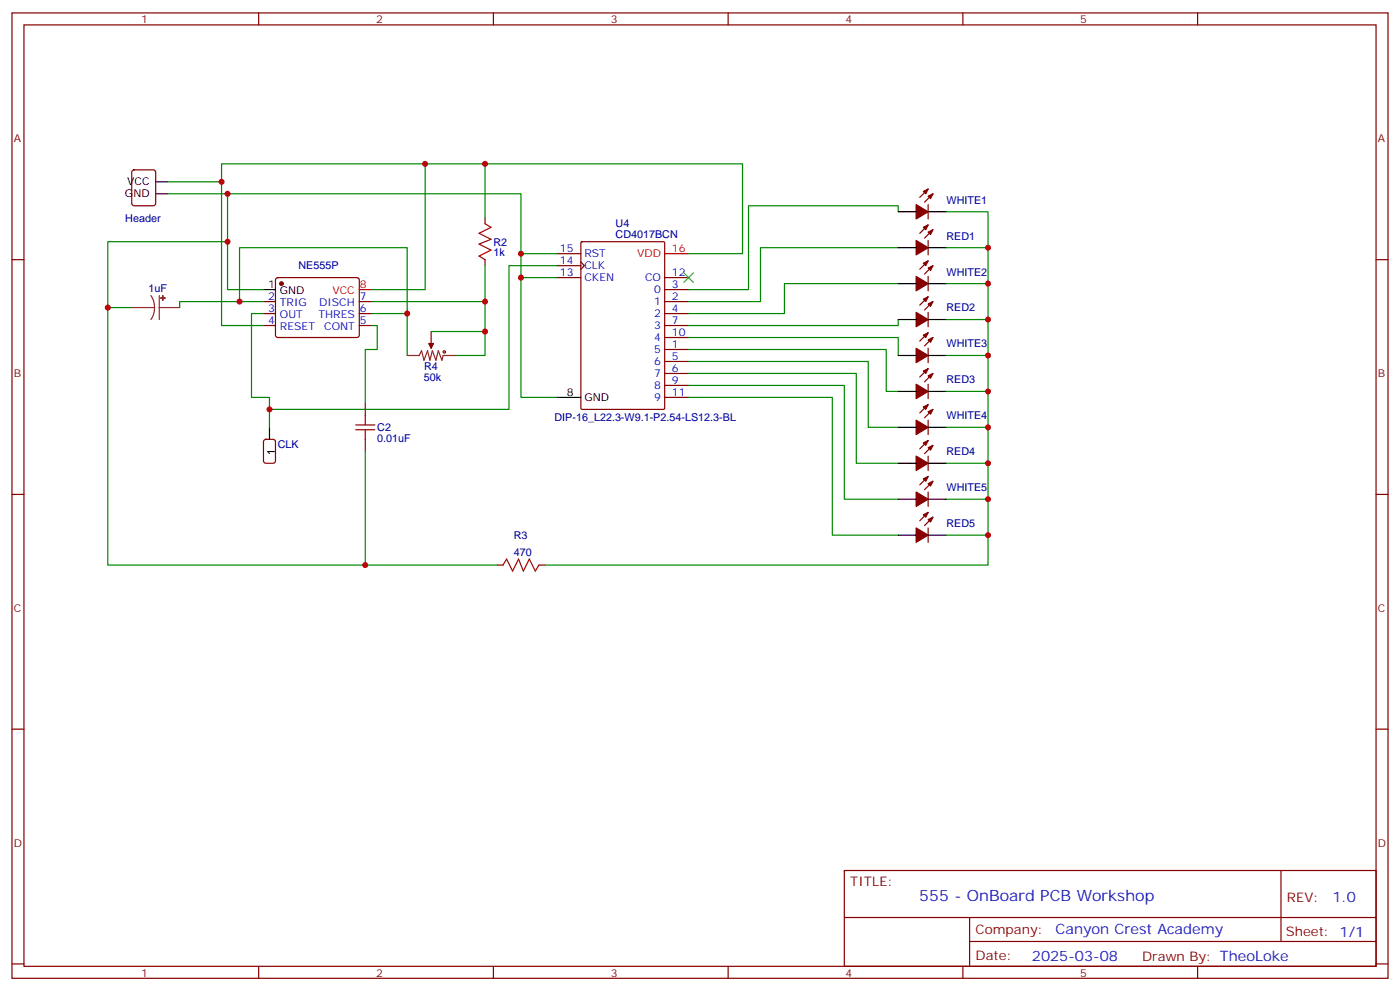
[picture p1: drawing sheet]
<svg xmlns="http://www.w3.org/2000/svg" width="412mm" height="292mm" viewBox="0 0 412 292" stroke-linecap="round" stroke-linejoin="round" font-family="sans-serif">
<g fill="none" stroke="#870000" stroke-width=".35">
<path d="M3.5 3.8h405.4v284.3h-405.4zM7.1 7.3h398.2v277.3h-398.2zM76.2 3.8v3.5M145.3 3.8v3.5M214.5 3.8v3.5M283.6 3.8v3.5M352.8 3.8v3.5M39 50.2l.5-.2h5.7l.6 .5 .1 9.4-.5 .7h-5.9l-.6-.5-.1-9.4zM273.4 55.7l-2.5 2.4M274.8 57.1l-2.5 2.4M3.5 76.5h3.6M142.9 64.1v1.8"/>
<path d="M142.9 76.5v1.7M164 74.7h7.1M164 78.2h7.1M171.1 77.2l1.1 1-1.1 1.1M171.2 71.4l.2-.2h24l.3 .2 .1 48.8-.2 .3-24.2 .1-.3-.2zM273.4 60.3v4.2M273.4 70.8v4.3M273.4 66.3l-2.5 2.4M273.4 76.8l-2.5 2.5M274.8 67.7l-2.5 2.4M274.8 78.2l-2.5 2.5M405.3 76.5h3.6"/>
<path d="M77.6 88.8h3.5M77.6 92.4h3.5M77.6 95.9h3.5M81.4 82l.4-.2h23.3l.5 .2 .2 .5v16.5l-.7 .4-23.5-.1-.5-.6v-16.2zM105.8 88.8h3.6M105.8 92.4h3.6M105.8 95.9h3.6M127 97.6v3.6M164 81.8h7.1M195.8 88.8h7M195.8 92.4h7M195.8 95.9h7"/>
<path d="M195.8 85.3h7M195.8 99.4h7M195.8 81.8h7M273.4 81.4v4.3M273.4 92v4.2M273.4 87.4l-2.5 2.5M273.4 98l-2.5 2.5M274.8 88.8l-2.5 2.5M274.8 99.4l-2.5 2.5M107.6 118.8v3.5M195.8 102.9h7M195.8 106.5h7"/>
<path d="M195.8 110h7M195.8 113.5h7M195.8 117.1h7M273.4 102.6v4.2M273.4 113.2v4.2M273.4 108.6l-2.5 2.5M273.4 119.2l-2.5 2.4M274.8 110l-2.5 2.5M107.6 129.4v3.5M273.4 123.8v4.2M273.4 134.3v4.3M273.4 129.8l-2.5 2.4"/>
<path d="M274.8 131.2l-2.5 2.4M274.8 120.6l-2.5 2.4M3.5 145.6h3.6M273.4 144.9v4.3M273.4 155.5v4.2M273.4 150.9l-2.5 2.5M273.4 140.3l-2.5 2.5M274.8 152.3l-2.5 2.5M274.8 141.7l-2.5 2.5M405.3 145.6h3.6M146.4 166.4h1.8M158.7 166.4h1.8"/>
<path d="M3.5 214.8h3.6M405.3 214.8h3.6M248.7 256.4h156.6v28.2h-156.6zM377.3 256.4v20.9M248.7 270.2h156.5M285.6 277.3h119.6M285.6 270.2v14.2M3.5 283.9h3.6M76.2 284.6v3.5M145.3 284.6v3.5M214.5 284.6v3.5M283.6 284.6v3.5"/>
<path d="M352.8 284.6v3.5M405.3 283.9h3.6"/>
</g>
<g fill="#870000" stroke="#870000" stroke-width=".35">
<path d="M126.3 101.2h1.4l-.7 1.4z"/>
<path d="M272 67l1.4-.7-.7 1.4z"/>
<path d="M273.4 68.4l1.4-.7-.7 1.4z"/>
<path d="M269.9 70.8l3.5 2.2-3.5 2.1z"/>
<path d="M272 88.1l1.4-.7-.7 1.4z"/>
<path d="M273.4 89.5l1.4-.7-.7 1.4z"/>
<path d="M269.9 92l3.5 2.1-3.5 2.1z"/>
<path d="M272 109.3l1.4-.7-.7 1.4z"/>
<path d="M273.4 110.7l1.4-.7-.7 1.4z"/>
<path d="M269.9 113.2l3.5 2.1-3.5 2.1z"/>
<path d="M272 130.5l1.4-.7-.7 1.4z"/>
<path d="M273.4 131.9l1.4-.7-.7 1.4z"/>
<path d="M269.9 134.3l3.5 2.2-3.5 2.1z"/>
<path d="M272 151.6l1.4-.7-.7 1.4z"/>
<path d="M273.4 153l1.4-.7-.7 1.4z"/>
<path d="M269.9 155.5l3.5 2.1-3.5 2.1z"/>
<path d="M272 56.4l1.4-.7-.7 1.4z"/>
<path d="M273.4 57.8l1.4-.7-.7 1.4z"/>
<path d="M269.9 60.3l3.5 2.1-3.5 2.1z"/>
<path d="M272 77.5l1.4-.7-.7 1.4z"/>
<path d="M273.4 79l1.4-.8-.7 1.5z"/>
<path d="M269.9 81.4l3.5 2.1-3.5 2.2z"/>
<path d="M272 98.7l1.4-.7-.7 1.4z"/>
<path d="M273.4 100.1l1.4-.7-.7 1.4z"/>
<path d="M269.9 102.6l3.5 2.1-3.5 2.1z"/>
<path d="M272 119.9l1.4-.7-.7 1.4z"/>
<path d="M273.4 121.3l1.4-.7-.7 1.4z"/>
<path d="M269.9 123.8l3.5 2.1-3.5 2.1z"/>
<path d="M272 141l1.4-.7-.7 1.4z"/>
<path d="M273.4 142.5l1.4-.8-.7 1.5z"/>
<path d="M269.9 144.9l3.5 2.1-3.5 2.2z"/>
<circle cx="82.9" cy="83.5" r=".53"/>
</g>
<g fill="none" stroke="#000" stroke-width=".35">
<path d="M45.9 57.1h3.5M45.9 53.6h3.5M264.6 73h5.3M264.6 62.4h5.3M273.4 73h5.3M273.4 62.4h5.3M77.6 85.3h3.5M264.6 94.1h5.3M264.6 83.5h5.3M273.4 94.1h5.3M273.4 83.5h5.3M164 117.1h7.1"/>
<path d="M264.6 115.3h5.3M264.6 104.7h5.3M273.4 115.3h5.3M273.4 104.7h5.3M79.4 125.9v3.5M264.6 136.5h5.3M264.6 125.9h5.3M273.4 136.5h5.3M273.4 125.9h5.3M264.6 157.6h5.3M264.6 147h5.3M273.4 157.6h5.3"/>
<path d="M273.4 147h5.3"/>
</g>
<path d="M195.8 74.7h7M105.8 85.3h3.6" fill="none" stroke="#f00" stroke-width=".35"/>
<path d="M38.8 90.6h6.7M44.4 87.1l.9 1.6 .2 1.9M45.5 90.6l-.2 1.8-.9 1.7M46.9 90.6h6M46.9 87.1v7M119.9 104.7h3.6l.7-1.4 .7 2.8 1-2.8 .7 2.8 .8-2.8 1 2.8 .7-2.8 1.1 2.8 .3-1.4h3.6M127 101.2v1.4" fill="none" stroke="#8c2424" stroke-width=".35"/>
<g fill="#8c2424" stroke="#8c2424" stroke-width=".35">
<path d="M47.9 87.1l.1 1.4z"/>
<path d="M47.3 87.8h1.4z"/>
</g>
<g fill="none" stroke="#a10000" stroke-width=".35">
<path d="M142.9 65.9l1.7 1.1-3.5 1.7 3.5 1.8-3.5 1.4 3.5 1.8-3.5 1.7 1.8 1.1M104.8 126.6h5.6M104.8 125.2h5.6M107.6 122.3v2.9M107.6 126.6v2.8M148.2 166.4l1-1.7 1.8 3.5 1.8-3.5 1.4 3.5 1.7-3.5 1.8 3.5 1-1.8"/>
<circle cx="130.9" cy="103.6" r=".35"/>
</g>
<path d="M77.8 129.6l.5-.2h2.1l.7 .4v5.9l-.4 .7-2.4 .1-.6-.5-.1-5.9z" fill="none" stroke="#900" stroke-width=".35"/>
<path d="M201.4 80.4l2.9 2.8M204.3 80.4l-2.9 2.8" fill="none" stroke="#3c3" stroke-width=".35"/>
<g fill="none" stroke="#008700" stroke-width=".35">
<path d="M49.4 53.6h15.9v-5.3h153.4v26.4h-15.9M49.4 57.1h104.1v60h10.5M65.3 53.6v42.3h12.3M67 57.1v28.2h10.6M125.2 48.3v37h-15.8M142.9 48.3v15.8M67 71.2h-35.3v19.4h7.1M142.9 78.2v10.6h-33.5M153.5 74.7h10.5M164 78.2h-14.1v42.4h-70.5M264.6 62.4v-1.8h-44.1v24.7h-17.7M264.6 73h-40.6v15.8h-21.2"/>
<path d="M278.7 62.4h12.3v104h-130.5M278.7 73h12.3M31.7 90.6v75.8h75.9M70.6 88.8h-17.7v1.8M77.6 92.4h-3.5v24.7h5.3v8.8M77.6 88.8h-7v-15.8h49.3v31.7M109.4 95.9h1.7v7h-3.5v15.9M109.4 92.4h10.5M142.9 88.8v8.8h-15.9M142.9 97.6v7.1h-8.8M153.5 81.8h10.5M202.8 99.4h61.8v5.3"/>
<path d="M264.6 83.5h-33.5v8.9h-28.3M264.6 94.1v1.8h-61.8M278.7 94.1h12.3M278.7 83.5h12.3M202.8 102.9h58.3v12.4h3.5M202.8 106.5h53v19.4h8.8M202.8 110h49.4v26.5h12.4M202.8 113.5h45.9v33.5h15.9M202.8 117.1h42.4v40.5h19.4M278.7 115.3h12.3M278.7 104.7h12.3M107.6 132.9v33.5h38.8"/>
<path d="M278.7 136.5h12.3M278.7 125.9h12.3M278.7 157.6h12.3M278.7 147h12.3"/>
</g>
<g fill="#c00">
<circle cx="65.3" cy="53.6" r=".88"/>
<circle cx="142.9" cy="48.3" r=".88"/>
<circle cx="153.5" cy="81.8" r=".88"/>
<circle cx="153.5" cy="74.7" r=".88"/>
<circle cx="67" cy="57.1" r=".88"/>
<circle cx="291" cy="157.6" r=".88"/>
<circle cx="291" cy="147" r=".88"/>
<circle cx="291" cy="136.5" r=".88"/>
<circle cx="291" cy="125.9" r=".88"/>
<circle cx="291" cy="115.3" r=".88"/>
<circle cx="291" cy="104.7" r=".88"/>
<circle cx="291" cy="94.1" r=".88"/>
<circle cx="291" cy="83.5" r=".88"/>
<circle cx="291" cy="73" r=".88"/>
<circle cx="79.4" cy="120.6" r=".88"/>
<circle cx="142.9" cy="88.8" r=".88"/>
<circle cx="142.9" cy="97.6" r=".88"/>
<circle cx="119.9" cy="92.4" r=".88"/>
<circle cx="125.2" cy="48.3" r=".88"/>
<circle cx="70.6" cy="88.8" r=".88"/>
<circle cx="67" cy="71.2" r=".88"/>
<circle cx="107.6" cy="166.4" r=".88"/>
<circle cx="31.8" cy="90.6" r=".88"/>
</g>
<text font-size="4.6" fill="#00f" x="270.8" y="265.4">555 - OnBoard PCB Workshop</text>
<g font-size="4.2" fill="#00f">
<text x="392.5" y="265.7">1.0</text>
<text x="310.9" y="275.2">Canyon Crest Academy</text>
<text x="304" y="283">2025-03-08</text>
</g>
<g font-size="3.9" fill="#800">
<text x="250.5" y="261">TITLE:</text>
<text x="379.1" y="265.7">REV:</text>
<text x="287.4" y="275.2">Company:</text>
<text x="378.7" y="275.8">Sheet: 1/1</text>
<text x="287.4" y="282.9">Date:</text>
<text x="336.4" y="282.9">Drawn By: TheoLoke</text>
</g>
<g font-size="3.2" fill="#800">
<text x="41.6" y="6.8">1</text>
<text x="110.8" y="6.8">2</text>
<text x="179.9" y="6.8">3</text>
<text x="249.1" y="6.8">4</text>
<text x="318.2" y="6.8">5</text>
<text x="4.1" y="41.9">A</text>
<text x="405.9" y="41.9">A</text>
<text x="4.1" y="111.1">B</text>
<text x="405.9" y="111.1">B</text>
<text x="4.1" y="180.2">C</text>
<text x="405.9" y="180.2">C</text>
<text x="4.1" y="249.3">D</text>
<text x="405.9" y="249.3">D</text>
<text x="41.6" y="287.6">1</text>
<text x="110.8" y="287.6">2</text>
<text x="179.9" y="287.6">3</text>
<text x="249.1" y="287.6">4</text>
<text x="318.2" y="287.6">5</text>
</g>
<g font-size="3.2">
<text x="36.8" y="58.1">GND</text>
<text x="37.5" y="54.6">VCC</text>
<text x="78.9" y="84.9">1</text>
<text x="82.4" y="86.7">GND</text>
<text x="167" y="116.7">8</text>
<text x="172.2" y="118.1">GND</text>
<text x="81" y="134" transform="rotate(-90 81 134)">1</text>
</g>
<g font-size="3.2" fill="#000080">
<text x="278.8" y="60">WHITE1</text>
<text x="36.9" y="65.5">Header</text>
<text x="181.3" y="70">CD4017BCN</text>
<text x="181.3" y="66.8">U4</text>
<text x="278.8" y="70.6">RED1</text>
<text x="145.3" y="75.5">1k</text>
<text x="145.3" y="72.3">R2</text>
<text x="87.9" y="79.3">NE555P</text>
<text x="278.8" y="81.2">WHITE2</text>
<text x="43.8" y="86">1uF</text>
<text x="278.8" y="91.7">RED2</text>
<text x="278.8" y="102.3">WHITE3</text>
<text x="124.9" y="112.1">50k</text>
<text x="124.9" y="108.9">R4</text>
<text x="278.8" y="112.9">RED3</text>
<text x="163.3" y="124.1">DIP-16_L22.3-W9.1-P2.54-LS12.3-BL</text>
<text x="278.8" y="123.5">WHITE4</text>
<text x="81.8" y="131.9">CLK</text>
<text x="111.1" y="130.2">0.01uF</text>
<text x="111.1" y="127">C2</text>
<text x="278.8" y="134.1">RED4</text>
<text x="278.8" y="144.7">WHITE5</text>
<text x="278.8" y="155.2">RED5</text>
<text x="151.4" y="158.8">R3</text>
<text x="151.4" y="163.6">470</text>
</g>
<g font-size="3.2" fill="#00f">
<text x="164.9" y="74.4">15</text>
<text x="164.9" y="77.9">14</text>
<text x="172.2" y="75.8">RST</text>
<text x="164.9" y="81.4">13</text>
<text x="172.2" y="79.3">CLK</text>
<text x="172.2" y="82.8">CKEN</text>
<text x="190" y="82.8">CO</text>
<text x="197.9" y="81.4">12</text>
<text x="78.9" y="88.5">2</text>
<text x="106" y="88.5">7</text>
<text x="192.7" y="89.9">1</text>
<text x="192.7" y="86.4">0</text>
<text x="197.9" y="88.5">2</text>
<text x="197.9" y="84.9">3</text>
<text x="78.9" y="92">3</text>
<text x="78.9" y="95.5">4</text>
<text x="82.4" y="90.2">TRIG</text>
<text x="82.4" y="93.8">OUT</text>
<text x="93.8" y="93.8">THRES</text>
<text x="94" y="90.2">DISCH</text>
<text x="106" y="95.5">5</text>
<text x="106" y="92">6</text>
<text x="192.7" y="93.4">2</text>
<text x="197.9" y="92">4</text>
<text x="197.9" y="95.5">7</text>
<text x="82.4" y="97.3">RESET</text>
<text x="95.5" y="97.3">CONT</text>
<text x="192.7" y="96.9">3</text>
<text x="192.7" y="100.5">4</text>
<text x="197.9" y="99.1">10</text>
<text x="192.7" y="104">5</text>
<text x="192.7" y="107.5">6</text>
<text x="197.9" y="102.6">1</text>
<text x="197.9" y="106.1">5</text>
<text x="192.7" y="111.1">7</text>
<text x="197.9" y="109.6">6</text>
<text x="197.9" y="113.2">9</text>
<text x="192.7" y="114.6">8</text>
<text x="192.7" y="118.1">9</text>
<text x="197.9" y="116.7">11</text>
</g>
<g font-size="3.2" fill="#f00">
<text x="187.7" y="75.8">VDD</text>
<text x="197.9" y="74.4">16</text>
<text x="97.9" y="86.7">VCC</text>
<text x="106" y="84.9">8</text>
</g>
</svg>
